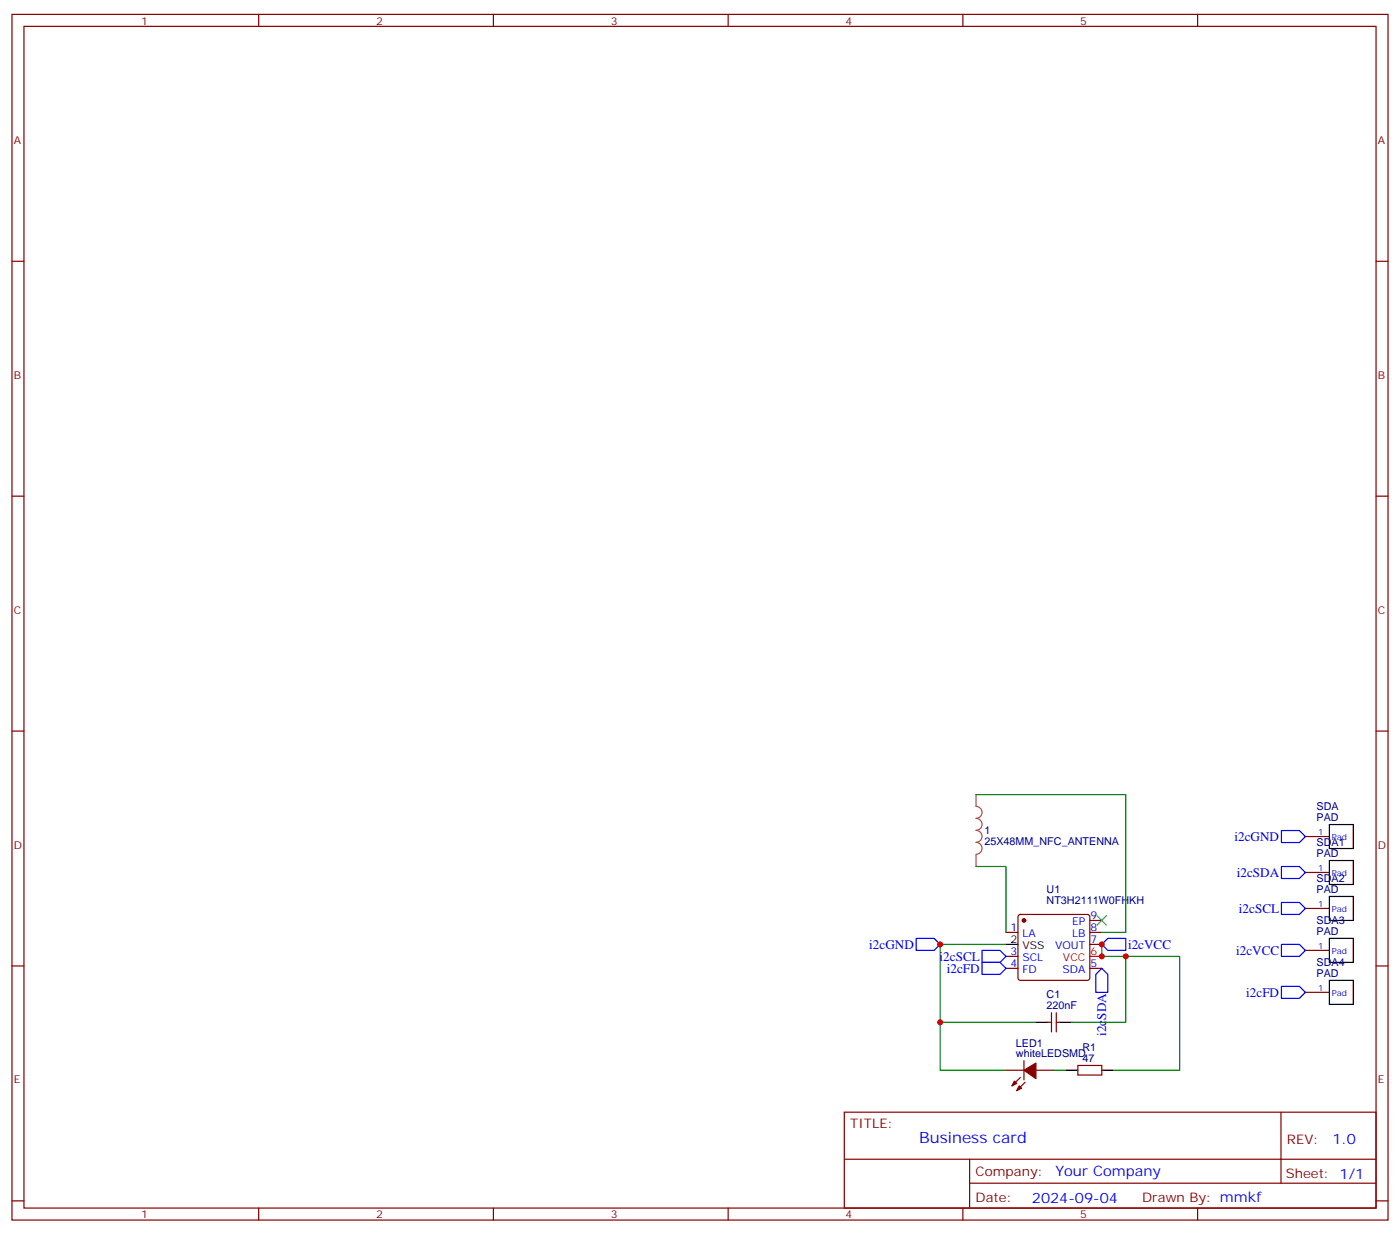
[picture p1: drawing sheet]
<svg xmlns="http://www.w3.org/2000/svg" width="412mm" height="363mm" viewBox="0 0 412 363" stroke-linecap="round" stroke-linejoin="round" font-family="sans-serif">
<g fill="none" stroke="#870000" stroke-width=".35">
<path d="M3.5 4.2h405.4v354.9h-405.4zM7.1 7.8h398.2v347.8h-398.2zM76.2 4.2v3.6M145.3 4.2v3.6M214.5 4.2v3.6M283.6 4.2v3.6M352.8 4.2v3.6M3.5 76.9h3.6M405.3 76.9h3.6M3.5 146.1h3.6M405.3 146.1h3.6M3.5 215.2h3.6"/>
<path d="M405.3 215.2h3.6M384.5 246.2h7.1M384.5 256.8h7.1M296.3 274.5h3.6M300.1 269.4l.5-.2h19.7l.5 .2 .2 .5v18l-.2 .5-.5 .2h-19.7l-.5-.3-.2-.4v-18zM321 270.9h3.6M321 274.5h3.6M321 278h3.6M384.5 267.4h7.1M384.5 279.8h7.1M3.5 284.3h3.6M296.3 285h3.6"/>
<path d="M296.3 281.5h3.6M309.7 298.1v5.6M311.1 298.1v5.6M321 285h3.6M384.5 292.1h7.1M405.3 284.3h3.6M296.3 315h5.3M300.6 317.1l-2.5 2.5M301.6 312.2v5.7M302 318.6l-2.5 2.4M305.2 315h5.2M308.7 300.9h1"/>
<path d="M311.1 300.9h1.1M317.5 313.6h7.1v2.8h-7.1zM248.7 327.4h156.6v28.2h-156.6zM377.3 327.4v20.9M3.5 353.5h3.6M76.2 355.6v3.5M145.3 355.6v3.5M214.5 355.6v3.5M248.7 341.2h156.5M283.6 355.6v3.5M285.6 348.3h119.6M285.6 341.2v14.1"/>
<path d="M352.8 355.6v3.5M405.3 353.5h3.6"/>
</g>
<path d="M321 281.5h3.6" fill="none" stroke="#f00" stroke-width=".35"/>
<path d="M391.6 242.7h7v7.1h-7zM391.6 253.3h7v7.1h-7zM296.3 278h3.6M391.6 263.9h7v7h-7zM391.6 276.2h7v7.1h-7zM391.6 288.6h7v7h-7zM305.2 300.9h3.5M312.2 300.9h3.5M314 315h3.5M324.6 315h3.5" fill="none" stroke="#000" stroke-width=".35"/>
<g fill="#870000" stroke="#870000" stroke-width=".35">
<path d="M298.8 318.2l.7 .7-1.4 .7z"/>
<path d="M300.2 319.6l.7 .7-1.4 .7z"/>
<path d="M301.6 315l3.6-2.1v4.6z"/>
<circle cx="301.6" cy="270.9" r=".53"/>
</g>
<path d="M287.5 233.9v3.5a1.76 1.76 0 0 1 1.8 1.7 1.76 1.76 0 0 1-1.8 1.8 1.76 1.76 0 0 1 1.8 1.8 1.76 1.76 0 0 1-1.8 1.7 1.76 1.76 0 0 1 1.8 1.8 1.76 1.76 0 0 1-1.8 1.7 1.76 1.76 0 0 1 1.8 1.8 1.76 1.76 0 0 1-1.8 1.8M287.5 251.6v3.5" fill="none" stroke="#a64a4a" stroke-width=".35"/>
<path d="M287.5 233.9h44.1v40.6h-7M287.5 255.1h8.8v19.4M296.3 278h-19.4v37h19.4M324.6 278v3.5h22.9v33.5h-19.4M331.6 281.5v19.4h-15.9M276.9 300.9h28.3M310.4 315h3.6" fill="none" stroke="#008700" stroke-width=".35"/>
<path d="M377.5 244.5h5.3l1.7 1.7-1.7 1.8h-5.3zM377.5 255.1h5.3l1.7 1.7-1.7 1.8h-5.3zM269.9 276.2h5.3l1.7 1.8-1.7 1.8h-5.3zM289.3 279.8h5.3l1.7 1.7-1.7 1.8h-5.3zM326.3 276.2h5.3v3.6h-5.3l-1.7-1.8zM377.5 265.6h5.3l1.7 1.8-1.7 1.8h-5.3zM377.5 278h5.3l1.7 1.8-1.7 1.7h-5.3zM289.3 283.3h5.3l1.7 1.7-1.7 1.8h-5.3zM324.6 285l1.7 1.8v5.3h-3.5v-5.3zM377.5 290.3h5.3l1.7 1.8-1.7 1.8h-5.3z" fill="none" stroke="#00f" stroke-width=".35"/>
<path d="M323.1 269.5l2.9 2.8M326 269.5l-2.9 2.8" fill="none" stroke="#3c3" stroke-width=".35"/>
<g fill="#c00">
<circle cx="324.6" cy="281.5" r=".88"/>
<circle cx="331.6" cy="281.5" r=".88"/>
<circle cx="324.6" cy="278" r=".88"/>
<circle cx="276.9" cy="300.9" r=".88"/>
<circle cx="276.9" cy="278" r=".88"/>
</g>
<text font-size="4.6" fill="#00f" x="270.8" y="336.4">Business card</text>
<g font-size="4.2" fill="#00f">
<text x="392.5" y="336.6">1.0</text>
<text x="310.9" y="346.2">Your Company</text>
<text x="304" y="354">2024-09-04</text>
</g>
<g font-size="3.9" fill="#00f">
<text x="363.7" y="247.5">i2cGND</text>
<text x="364.3" y="258.1">i2cSDA</text>
<text x="365" y="268.7">i2cSCL</text>
<text x="256.1" y="279.3">i2cGND</text>
<text x="332.3" y="279.3">i2cVCC</text>
<text x="364.1" y="281">i2cVCC</text>
<text x="276.8" y="282.8">i2cSCL</text>
<text x="278.9" y="286.3">i2cFD</text>
<text x="367.1" y="293.4">i2cFD</text>
<text x="325.8" y="304.9" transform="rotate(-90 325.8 304.9)">i2cSDA</text>
</g>
<g font-size="3.9" fill="#800">
<text x="250.5" y="332">TITLE:</text>
<text x="379.1" y="336.6">REV:</text>
<text x="287.4" y="346.2">Company:</text>
<text x="378.7" y="346.8">Sheet: 1/1</text>
<text x="287.4" y="353.8">Date:</text>
<text x="336.4" y="353.9">Drawn By: mmkf</text>
</g>
<g font-size="3.2" fill="#800">
<text x="41.6" y="7.2">1</text>
<text x="110.8" y="7.2">2</text>
<text x="179.9" y="7.2">3</text>
<text x="249.1" y="7.2">4</text>
<text x="318.2" y="7.2">5</text>
<text x="4.1" y="42.3">A</text>
<text x="405.9" y="42.3">A</text>
<text x="4.1" y="111.5">B</text>
<text x="405.9" y="111.5">B</text>
<text x="4.1" y="180.6">C</text>
<text x="405.9" y="180.6">C</text>
<text x="4.1" y="249.8">D</text>
<text x="405.9" y="249.8">D</text>
<text x="4.1" y="318.9">E</text>
<text x="405.9" y="318.9">E</text>
<text x="41.6" y="358.6">1</text>
<text x="110.8" y="358.6">2</text>
<text x="179.9" y="358.6">3</text>
<text x="249.1" y="358.6">4</text>
<text x="318.2" y="358.6">5</text>
</g>
<g font-size="3.2" fill="#000080">
<text x="387.8" y="238.5">SDA</text>
<text x="290" y="245.6">1</text>
<text x="387.8" y="241.7">PAD</text>
<text x="290" y="248.8">25X48MM_NFC_ANTENNA</text>
<text x="387.8" y="249.1">SDA1</text>
<text x="387.8" y="252.2">PAD</text>
<text x="308.3" y="262.9">U1</text>
<text x="387.8" y="262.8">PAD</text>
<text x="387.8" y="259.6">SDA2</text>
<text x="308.3" y="266.1">NT3H2111W0FHKH</text>
<text x="387.8" y="275.2">PAD</text>
<text x="387.8" y="272">SDA3</text>
<text x="387.8" y="287.5">PAD</text>
<text x="387.8" y="284.3">SDA4</text>
<text x="308.3" y="293.8">C1</text>
<text x="308.3" y="297">220nF</text>
<text x="299.3" y="311.2">whiteLEDSMD</text>
<text x="299.3" y="308.1">LED1</text>
<text x="318.9" y="309.3">R1</text>
<text x="318.9" y="312.6">47</text>
</g>
<g font-size="3.2" fill="#00f">
<text x="297.7" y="274.1">1</text>
<text x="301.2" y="275.9">LA</text>
<text x="315.8" y="275.9">LB</text>
<text x="315.8" y="272.3">EP</text>
<text x="321.2" y="270.6">9</text>
<text x="321.2" y="274.1">8</text>
<text x="297.7" y="281.2">3</text>
<text x="310.8" y="279.4">VOUT</text>
<text x="321.2" y="277.6">7</text>
<text x="297.7" y="284.7">4</text>
<text x="301.2" y="286.5">FD</text>
<text x="301.2" y="282.9">SCL</text>
<text x="312.9" y="286.5">SDA</text>
<text x="321.2" y="284.7">5</text>
</g>
<g font-size="3.2">
<text x="297.7" y="277.6">2</text>
<text x="301.2" y="279.4">VSS</text>
</g>
<g font-size="3.2" fill="#f00">
<text x="321.2" y="281.2">6</text>
<text x="313.1" y="282.9">VCC</text>
</g>
<g font-size="2.5" fill="#00f">
<text x="388.3" y="245.9">1</text>
<text x="392.3" y="247.3">Pad</text>
<text x="388.3" y="256.5">1</text>
<text x="392.3" y="257.9">Pad</text>
<text x="388.3" y="267.1">1</text>
<text x="392.3" y="268.5">Pad</text>
<text x="388.3" y="279.4">1</text>
<text x="392.3" y="280.8">Pad</text>
<text x="388.3" y="291.7">1</text>
<text x="392.3" y="293.2">Pad</text>
</g>
</svg>
